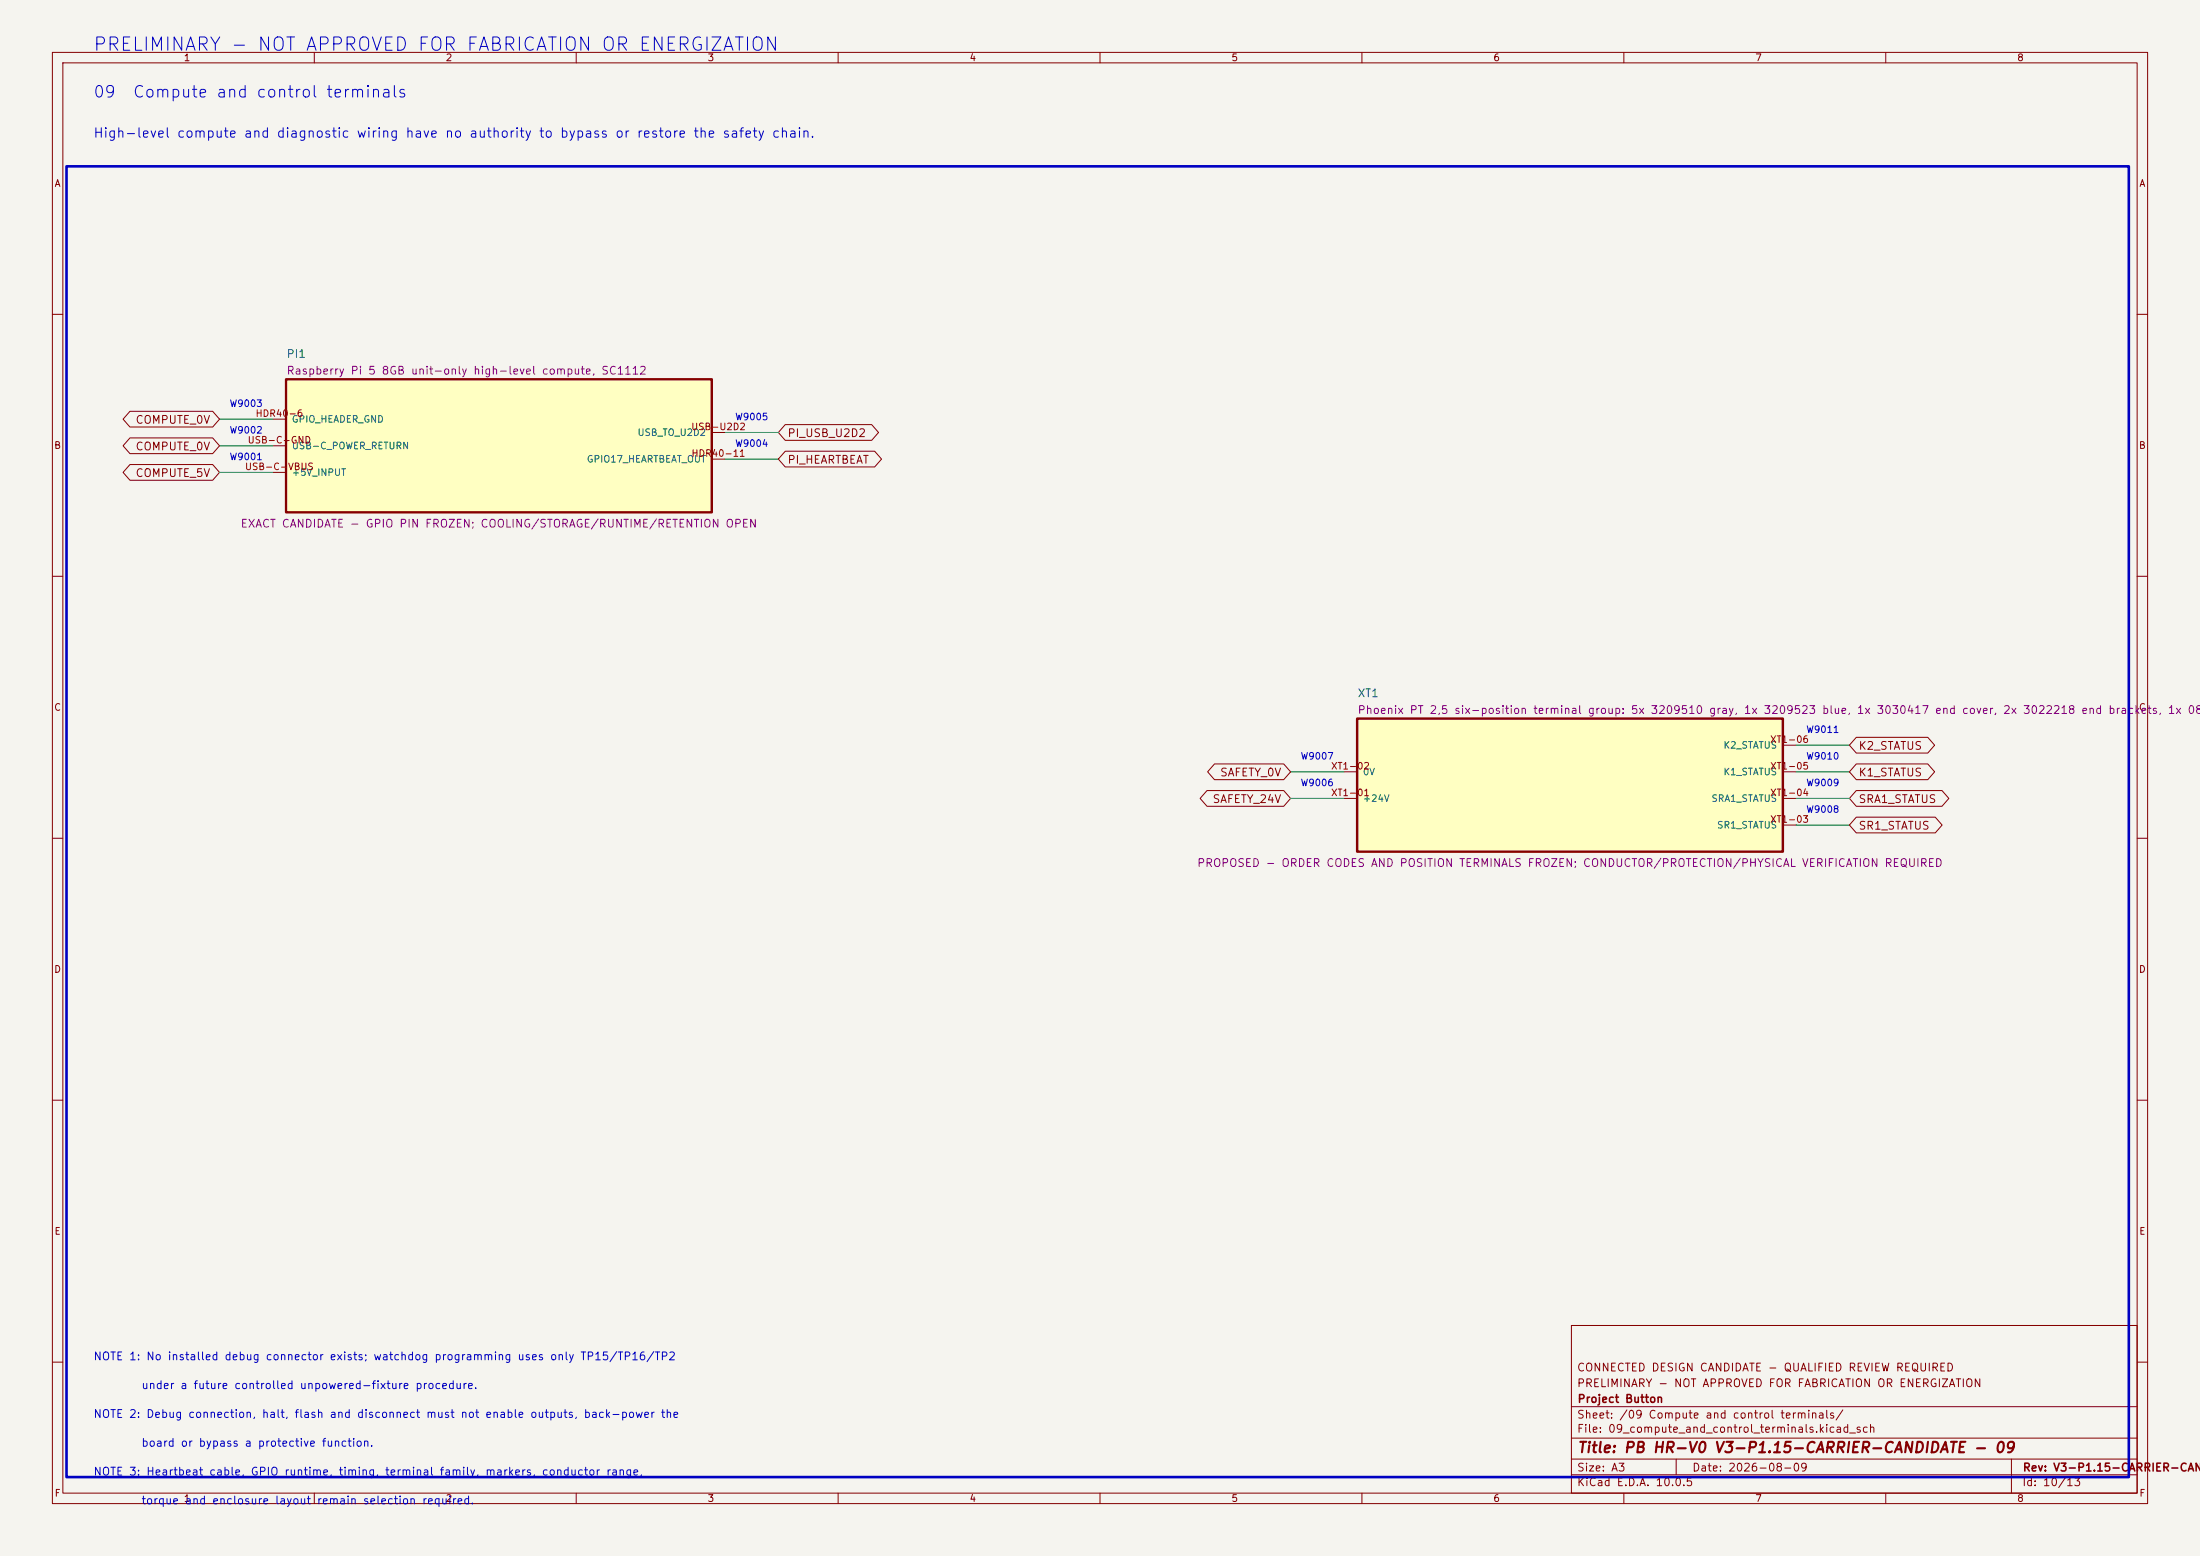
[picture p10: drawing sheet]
(kicad_sch
 (version 20250114) (generator "eeschema") (generator_version "10.0") (paper "A3")
 (title_block (title "PB HR-V0 V3-P1.15-CARRIER-CANDIDATE - 09") (date "2026-08-09") (rev "V3-P1.15-CARRIER-CANDIDATE")
  (company "Project Button") (comment 1 "PRELIMINARY - NOT APPROVED FOR FABRICATION OR ENERGIZATION") (comment 2 "CONNECTED DESIGN CANDIDATE - QUALIFIED REVIEW REQUIRED"))
 (lib_symbols (symbol "PBV3:PI1"
   (pin_names (offset 1.016)) (exclude_from_sim no) (in_bom yes) (on_board yes)
   (property "Reference" "PI1" (at -40.64 -16.70 0) (effects (font (size 1.50 1.50)) (justify left bottom)))
   (property "Value" "Raspberry Pi 5 8GB unit-only high-level compute, SC1112" (at 0.00 0.00 0) (effects (font (size 1.50 1.50)) (hide yes)))
   (property "Footprint" "" (at 0.00 0.00 0) (effects (font (size 1.50 1.50)) (hide yes)))
   (property "Datasheet" "https://www.raspberrypi.com/products/raspberry-pi-5/" (at 0.00 0.00 0) (effects (font (size 1.50 1.50)) (hide yes)))
   (property "Description" "High-level compute and logger. The current Raspberry Pi configurator maps the 8GB unit-only selection to SC1112 through a manufacturer-generated approved-reseller link. BCM GPIO17 on physical header pin 11 is reserved for the ordinary heartbeat output; physical header pin 6 is its compute-domain return. Output must remain inactive until explicitly configured. It never owns the hardware safety function or directly restores contactors." (at 0.00 0.00 0) (effects (font (size 1.50 1.50)) (hide yes)))
   (property "Status" "EXACT CANDIDATE - GPIO PIN FROZEN; COOLING/STORAGE/RUNTIME/RETENTION OPEN" (at 0.00 15.70 0) (effects (font (size 1.50 1.50)) (justify bottom)))
   (property "Evidence" "Raspberry Pi 5 product page, product brief and current hardware documentation accessed 2026-08-08. Selected model: 8GB RAM unit only; manufacturer-generated TME link identifies SC1112. GPIO17/header pin 11, 3.3 V output semantics, 40-pin header and pin 6 ground cross-checked. Received identity, active cooling, storage/image, cable, GPIO backend, startup state, retention, thermal and physical verification remain open." (at 0.00 0.00 0) (effects (font (size 1.50 1.50)) (hide yes)))
   (property "Display" "Raspberry Pi 5 8GB unit-only high-level compute, SC1112" (at -40.64 -13.50 0) (effects (font (size 1.50 1.50)) (justify left bottom)))
   (symbol "PI1_0_1"
    (rectangle (start -40.64 -12.70) (end 40.64 12.70) (stroke (width 0.45) (type solid)) (fill (type background))))
   (symbol "PI1_1_1" (pin passive line (at -43.18 -5.08 0) (length 2.54) (name "+5V INPUT" (effects (font (size 1.27 1.27)))) (number "USB-C-VBUS" (effects (font (size 1.27 1.27))))) (pin passive line (at -43.18 0.00 0) (length 2.54) (name "USB-C POWER RETURN" (effects (font (size 1.27 1.27)))) (number "USB-C-GND" (effects (font (size 1.27 1.27))))) (pin passive line (at -43.18 5.08 0) (length 2.54) (name "GPIO HEADER GND" (effects (font (size 1.27 1.27)))) (number "HDR40-6" (effects (font (size 1.27 1.27))))) (pin passive line (at 43.18 -2.54 180) (length 2.54) (name "GPIO17 HEARTBEAT OUT" (effects (font (size 1.27 1.27)))) (number "HDR40-11" (effects (font (size 1.27 1.27))))) (pin passive line (at 43.18 2.54 180) (length 2.54) (name "USB TO U2D2" (effects (font (size 1.27 1.27)))) (number "USB-U2D2" (effects (font (size 1.27 1.27))))))
   (embedded_fonts no))
(symbol "PBV3:XT1"
   (pin_names (offset 1.016)) (exclude_from_sim no) (in_bom yes) (on_board yes)
   (property "Reference" "XT1" (at -40.64 -16.70 0) (effects (font (size 1.50 1.50)) (justify left bottom)))
   (property "Value" "Phoenix PT 2,5 six-position terminal group: 5x 3209510 gray, 1x 3209523 blue, 1x 3030417 end cover, 2x 3022218 end brackets, 1x 0828734 marker sheet" (at 0.00 0.00 0) (effects (font (size 1.50 1.50)) (hide yes)))
   (property "Footprint" "" (at 0.00 0.00 0) (effects (font (size 1.50 1.50)) (hide yes)))
   (property "Datasheet" "https://www.phoenixcontact.com/en-us/products/feed-through-terminal-block-pt-25-3209510" (at 0.00 0.00 0) (effects (font (size 1.50 1.50)) (hide yes)))
   (property "Description" "Exact six-position family and position-to-net allocation are frozen with no bridges. PT 2,5 item 3209510 and blue item 3209523 each provide two push-in connections and 5.2 mm width; D-ST 2,5 item 3030417 is the open-side end cover; two CLIPFIX 35 item 3022218 end brackets retain the group; UCT-TM 5 item 0828734 supplies 5.2 mm markers. Conductor order code, ferrule/direct-wire method, protection, current/temperature coordination, received compatibility, strip length, installed retention, marking and point-to-point evidence remain open." (at 0.00 0.00 0) (effects (font (size 1.50 1.50)) (hide yes)))
   (property "Status" "PROPOSED - ORDER CODES AND POSITION TERMINALS FROZEN; CONDUCTOR/PROTECTION/PHYSICAL VERIFICATION REQUIRED" (at 0.00 15.70 0) (effects (font (size 1.50 1.50)) (justify bottom)))
   (property "Evidence" "Phoenix Contact current official product records for items 3209510, 3209523, 3030417, 3022218 and 0828734; rechecked 2026-08-08." (at 0.00 0.00 0) (effects (font (size 1.50 1.50)) (hide yes)))
   (property "Display" "Phoenix PT 2,5 six-position terminal group: 5x 3209510 gray, 1x 3209523 blue, 1x 3030417 end cover, 2x 3022218 end brackets, 1x 0828734 marker sheet" (at -40.64 -13.50 0) (effects (font (size 1.50 1.50)) (justify left bottom)))
   (symbol "XT1_0_1"
    (rectangle (start -40.64 -12.70) (end 40.64 12.70) (stroke (width 0.45) (type solid)) (fill (type background))))
   (symbol "XT1_1_1" (pin passive line (at -43.18 -2.54 0) (length 2.54) (name "+24V" (effects (font (size 1.27 1.27)))) (number "XT1-01" (effects (font (size 1.27 1.27))))) (pin passive line (at -43.18 2.54 0) (length 2.54) (name "0V" (effects (font (size 1.27 1.27)))) (number "XT1-02" (effects (font (size 1.27 1.27))))) (pin passive line (at 43.18 -7.62 180) (length 2.54) (name "SR1 STATUS" (effects (font (size 1.27 1.27)))) (number "XT1-03" (effects (font (size 1.27 1.27))))) (pin passive line (at 43.18 -2.54 180) (length 2.54) (name "SRA1 STATUS" (effects (font (size 1.27 1.27)))) (number "XT1-04" (effects (font (size 1.27 1.27))))) (pin passive line (at 43.18 2.54 180) (length 2.54) (name "K1 STATUS" (effects (font (size 1.27 1.27)))) (number "XT1-05" (effects (font (size 1.27 1.27))))) (pin passive line (at 43.18 7.62 180) (length 2.54) (name "K2 STATUS" (effects (font (size 1.27 1.27)))) (number "XT1-06" (effects (font (size 1.27 1.27))))))
   (embedded_fonts no)))
 (text "PRELIMINARY - NOT APPROVED FOR FABRICATION OR ENERGIZATION" (exclude_from_sim no) (at 17.78 10.16 0) (effects (font (size 2.54 2.54)) (justify left bottom))) (text "09  Compute and control terminals" (exclude_from_sim no) (at 17.78 19.05 0) (effects (font (size 2.20 2.20)) (justify left bottom))) (text "High-level compute and diagnostic wiring have no authority to bypass or restore the safety chain." (exclude_from_sim no) (at 17.78 26.67 0) (effects (font (size 1.80 1.80)) (justify left bottom))) (rectangle (start 12.70 31.75) (end 406.40 281.94) (stroke (width 0.50) (type solid)) (fill (type none))) (wire (pts (xy 52.07 90.17) (xy 41.91 90.17)) (stroke (width 0) (type default)))
(global_label "COMPUTE_5V" (shape bidirectional) (at 41.91 90.17 180) (fields_autoplaced yes) (effects (font (size 1.50 1.50)) (justify right))
    (property "Intersheetrefs" "${INTERSHEET_REFS}" (at 41.91 92.71 0) (effects (font (size 1.27 1.27)) (hide yes))))
(text "W9001" (exclude_from_sim no) (at 46.99 88.17 0) (effects (font (size 1.27 1.27)) (justify bottom)))
(wire (pts (xy 52.07 85.09) (xy 41.91 85.09)) (stroke (width 0) (type default)))
(global_label "COMPUTE_0V" (shape bidirectional) (at 41.91 85.09 180) (fields_autoplaced yes) (effects (font (size 1.50 1.50)) (justify right))
    (property "Intersheetrefs" "${INTERSHEET_REFS}" (at 41.91 87.63 0) (effects (font (size 1.27 1.27)) (hide yes))))
(text "W9002" (exclude_from_sim no) (at 46.99 83.09 0) (effects (font (size 1.27 1.27)) (justify bottom)))
(wire (pts (xy 52.07 80.01) (xy 41.91 80.01)) (stroke (width 0) (type default)))
(global_label "COMPUTE_0V" (shape bidirectional) (at 41.91 80.01 180) (fields_autoplaced yes) (effects (font (size 1.50 1.50)) (justify right))
    (property "Intersheetrefs" "${INTERSHEET_REFS}" (at 41.91 82.55 0) (effects (font (size 1.27 1.27)) (hide yes))))
(text "W9003" (exclude_from_sim no) (at 46.99 78.01 0) (effects (font (size 1.27 1.27)) (justify bottom)))
(wire (pts (xy 138.43 87.63) (xy 148.59 87.63)) (stroke (width 0) (type default)))
(global_label "PI_HEARTBEAT" (shape bidirectional) (at 148.59 87.63 0) (fields_autoplaced yes) (effects (font (size 1.50 1.50)) (justify left))
    (property "Intersheetrefs" "${INTERSHEET_REFS}" (at 148.59 90.17 0) (effects (font (size 1.27 1.27)) (hide yes))))
(text "W9004" (exclude_from_sim no) (at 143.51 85.63 0) (effects (font (size 1.27 1.27)) (justify bottom)))
(wire (pts (xy 138.43 82.55) (xy 148.59 82.55)) (stroke (width 0) (type default)))
(global_label "PI_USB_U2D2" (shape bidirectional) (at 148.59 82.55 0) (fields_autoplaced yes) (effects (font (size 1.50 1.50)) (justify left))
    (property "Intersheetrefs" "${INTERSHEET_REFS}" (at 148.59 85.09 0) (effects (font (size 1.27 1.27)) (hide yes))))
(text "W9005" (exclude_from_sim no) (at 143.51 80.55 0) (effects (font (size 1.27 1.27)) (justify bottom))) (wire (pts (xy 256.54 152.40) (xy 246.38 152.40)) (stroke (width 0) (type default)))
(global_label "SAFETY_24V" (shape bidirectional) (at 246.38 152.40 180) (fields_autoplaced yes) (effects (font (size 1.50 1.50)) (justify right))
    (property "Intersheetrefs" "${INTERSHEET_REFS}" (at 246.38 154.94 0) (effects (font (size 1.27 1.27)) (hide yes))))
(text "W9006" (exclude_from_sim no) (at 251.46 150.40 0) (effects (font (size 1.27 1.27)) (justify bottom)))
(wire (pts (xy 256.54 147.32) (xy 246.38 147.32)) (stroke (width 0) (type default)))
(global_label "SAFETY_0V" (shape bidirectional) (at 246.38 147.32 180) (fields_autoplaced yes) (effects (font (size 1.50 1.50)) (justify right))
    (property "Intersheetrefs" "${INTERSHEET_REFS}" (at 246.38 149.86 0) (effects (font (size 1.27 1.27)) (hide yes))))
(text "W9007" (exclude_from_sim no) (at 251.46 145.32 0) (effects (font (size 1.27 1.27)) (justify bottom)))
(wire (pts (xy 342.90 157.48) (xy 353.06 157.48)) (stroke (width 0) (type default)))
(global_label "SR1_STATUS" (shape bidirectional) (at 353.06 157.48 0) (fields_autoplaced yes) (effects (font (size 1.50 1.50)) (justify left))
    (property "Intersheetrefs" "${INTERSHEET_REFS}" (at 353.06 160.02 0) (effects (font (size 1.27 1.27)) (hide yes))))
(text "W9008" (exclude_from_sim no) (at 347.98 155.48 0) (effects (font (size 1.27 1.27)) (justify bottom)))
(wire (pts (xy 342.90 152.40) (xy 353.06 152.40)) (stroke (width 0) (type default)))
(global_label "SRA1_STATUS" (shape bidirectional) (at 353.06 152.40 0) (fields_autoplaced yes) (effects (font (size 1.50 1.50)) (justify left))
    (property "Intersheetrefs" "${INTERSHEET_REFS}" (at 353.06 154.94 0) (effects (font (size 1.27 1.27)) (hide yes))))
(text "W9009" (exclude_from_sim no) (at 347.98 150.40 0) (effects (font (size 1.27 1.27)) (justify bottom)))
(wire (pts (xy 342.90 147.32) (xy 353.06 147.32)) (stroke (width 0) (type default)))
(global_label "K1_STATUS" (shape bidirectional) (at 353.06 147.32 0) (fields_autoplaced yes) (effects (font (size 1.50 1.50)) (justify left))
    (property "Intersheetrefs" "${INTERSHEET_REFS}" (at 353.06 149.86 0) (effects (font (size 1.27 1.27)) (hide yes))))
(text "W9010" (exclude_from_sim no) (at 347.98 145.32 0) (effects (font (size 1.27 1.27)) (justify bottom)))
(wire (pts (xy 342.90 142.24) (xy 353.06 142.24)) (stroke (width 0) (type default)))
(global_label "K2_STATUS" (shape bidirectional) (at 353.06 142.24 0) (fields_autoplaced yes) (effects (font (size 1.50 1.50)) (justify left))
    (property "Intersheetrefs" "${INTERSHEET_REFS}" (at 353.06 144.78 0) (effects (font (size 1.27 1.27)) (hide yes))))
(text "W9011" (exclude_from_sim no) (at 347.98 140.24 0) (effects (font (size 1.27 1.27)) (justify bottom))) (text "NOTE 1: No installed debug connector exists; watchdog programming uses only TP15/TP16/TP2" (exclude_from_sim no) (at 17.78 260.00 0) (effects (font (size 1.50 1.50)) (justify left bottom))) (text "        under a future controlled unpowered-fixture procedure." (exclude_from_sim no) (at 17.78 265.50 0) (effects (font (size 1.50 1.50)) (justify left bottom))) (text "NOTE 2: Debug connection, halt, flash and disconnect must not enable outputs, back-power the" (exclude_from_sim no) (at 17.78 271.00 0) (effects (font (size 1.50 1.50)) (justify left bottom))) (text "        board or bypass a protective function." (exclude_from_sim no) (at 17.78 276.50 0) (effects (font (size 1.50 1.50)) (justify left bottom))) (text "NOTE 3: Heartbeat cable, GPIO runtime, timing, terminal family, markers, conductor range," (exclude_from_sim no) (at 17.78 282.00 0) (effects (font (size 1.50 1.50)) (justify left bottom))) (text "        torque and enclosure layout remain selection required." (exclude_from_sim no) (at 17.78 287.50 0) (effects (font (size 1.50 1.50)) (justify left bottom)))
 (symbol
   (lib_id "PBV3:PI1") (at 95.25 85.09 0) (unit 1) (exclude_from_sim no) (in_bom yes) (on_board yes) (dnp no)
   (property "Reference" "PI1" (at 54.61 68.39 0) (effects (font (size 1.50 1.50)) (justify left bottom)))
   (property "Value" "Raspberry Pi 5 8GB unit-only high-level compute, SC1112" (at 95.25 85.09 0) (effects (font (size 1.50 1.50)) (hide yes)))
   (property "Footprint" "" (at 95.25 85.09 0) (effects (font (size 1.50 1.50)) (hide yes)))
   (property "Datasheet" "https://www.raspberrypi.com/products/raspberry-pi-5/" (at 95.25 85.09 0) (effects (font (size 1.50 1.50)) (hide yes)))
   (property "Description" "High-level compute and logger. The current Raspberry Pi configurator maps the 8GB unit-only selection to SC1112 through a manufacturer-generated approved-reseller link. BCM GPIO17 on physical header pin 11 is reserved for the ordinary heartbeat output; physical header pin 6 is its compute-domain return. Output must remain inactive until explicitly configured. It never owns the hardware safety function or directly restores contactors." (at 95.25 85.09 0) (effects (font (size 1.50 1.50)) (hide yes)))
   (property "Status" "EXACT CANDIDATE - GPIO PIN FROZEN; COOLING/STORAGE/RUNTIME/RETENTION OPEN" (at 95.25 100.79 0) (effects (font (size 1.50 1.50)) (justify bottom)))
   (property "Evidence" "Raspberry Pi 5 product page, product brief and current hardware documentation accessed 2026-08-08. Selected model: 8GB RAM unit only; manufacturer-generated TME link identifies SC1112. GPIO17/header pin 11, 3.3 V output semantics, 40-pin header and pin 6 ground cross-checked. Received identity, active cooling, storage/image, cable, GPIO backend, startup state, retention, thermal and physical verification remain open." (at 95.25 85.09 0) (effects (font (size 1.50 1.50)) (hide yes)))
   (property "Display" "Raspberry Pi 5 8GB unit-only high-level compute, SC1112" (at 54.61 71.59 0) (effects (font (size 1.50 1.50)) (justify left bottom))) (pin "USB-C-VBUS") (pin "USB-C-GND") (pin "HDR40-6") (pin "HDR40-11") (pin "USB-U2D2"))
(symbol
   (lib_id "PBV3:XT1") (at 299.72 149.86 0) (unit 1) (exclude_from_sim no) (in_bom yes) (on_board yes) (dnp no)
   (property "Reference" "XT1" (at 259.08 133.16 0) (effects (font (size 1.50 1.50)) (justify left bottom)))
   (property "Value" "Phoenix PT 2,5 six-position terminal group: 5x 3209510 gray, 1x 3209523 blue, 1x 3030417 end cover, 2x 3022218 end brackets, 1x 0828734 marker sheet" (at 299.72 149.86 0) (effects (font (size 1.50 1.50)) (hide yes)))
   (property "Footprint" "" (at 299.72 149.86 0) (effects (font (size 1.50 1.50)) (hide yes)))
   (property "Datasheet" "https://www.phoenixcontact.com/en-us/products/feed-through-terminal-block-pt-25-3209510" (at 299.72 149.86 0) (effects (font (size 1.50 1.50)) (hide yes)))
   (property "Description" "Exact six-position family and position-to-net allocation are frozen with no bridges. PT 2,5 item 3209510 and blue item 3209523 each provide two push-in connections and 5.2 mm width; D-ST 2,5 item 3030417 is the open-side end cover; two CLIPFIX 35 item 3022218 end brackets retain the group; UCT-TM 5 item 0828734 supplies 5.2 mm markers. Conductor order code, ferrule/direct-wire method, protection, current/temperature coordination, received compatibility, strip length, installed retention, marking and point-to-point evidence remain open." (at 299.72 149.86 0) (effects (font (size 1.50 1.50)) (hide yes)))
   (property "Status" "PROPOSED - ORDER CODES AND POSITION TERMINALS FROZEN; CONDUCTOR/PROTECTION/PHYSICAL VERIFICATION REQUIRED" (at 299.72 165.56 0) (effects (font (size 1.50 1.50)) (justify bottom)))
   (property "Evidence" "Phoenix Contact current official product records for items 3209510, 3209523, 3030417, 3022218 and 0828734; rechecked 2026-08-08." (at 299.72 149.86 0) (effects (font (size 1.50 1.50)) (hide yes)))
   (property "Display" "Phoenix PT 2,5 six-position terminal group: 5x 3209510 gray, 1x 3209523 blue, 1x 3030417 end cover, 2x 3022218 end brackets, 1x 0828734 marker sheet" (at 259.08 136.36 0) (effects (font (size 1.50 1.50)) (justify left bottom))) (pin "XT1-01") (pin "XT1-02") (pin "XT1-03") (pin "XT1-04") (pin "XT1-05") (pin "XT1-06"))
 (embedded_fonts no))
